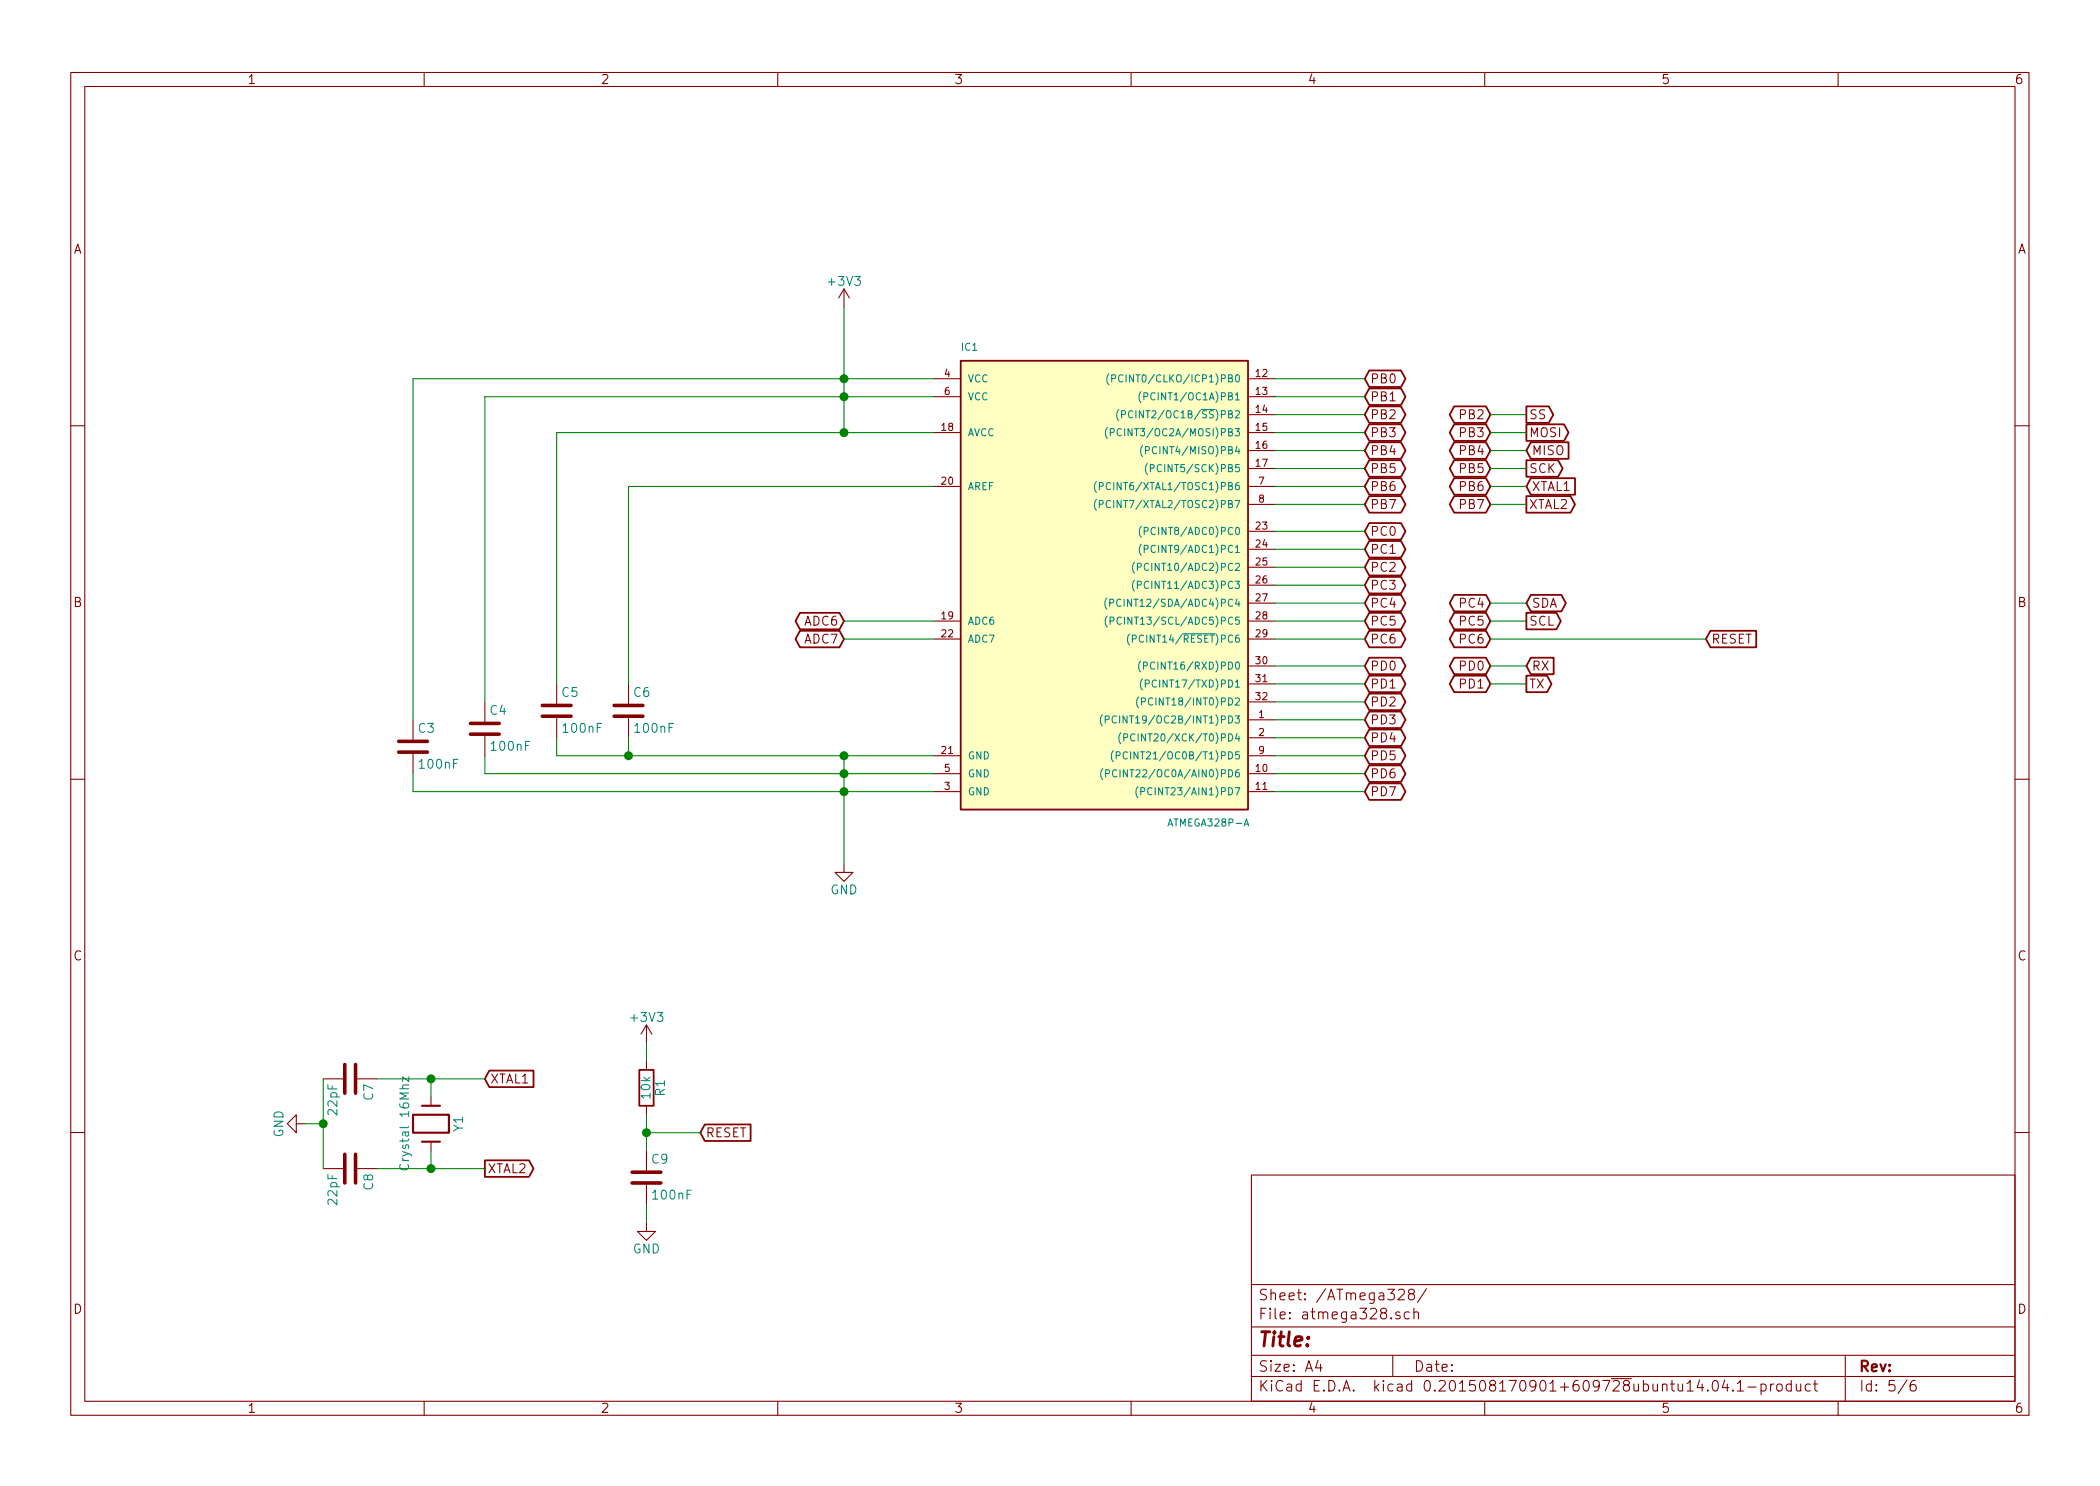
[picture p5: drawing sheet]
EESchema Schematic File Version 2
LIBS:power
LIBS:device
LIBS:transistors
LIBS:conn
LIBS:linear
LIBS:regul
LIBS:74xx
LIBS:cmos4000
LIBS:adc-dac
LIBS:memory
LIBS:xilinx
LIBS:microcontrollers
LIBS:dsp
LIBS:microchip
LIBS:analog_switches
LIBS:motorola
LIBS:texas
LIBS:intel
LIBS:audio
LIBS:interface
LIBS:digital-audio
LIBS:philips
LIBS:display
LIBS:cypress
LIBS:siliconi
LIBS:opto
LIBS:atmel
LIBS:contrib
LIBS:valves
LIBS:sensors
LIBS:card
LIBS:Umweltdaten-cache
EELAYER 25 0
EELAYER END
$Descr A4 11693 8268
encoding utf-8
Sheet 5 6
Title ""
Date ""
Rev ""
Comp ""
Comment1 ""
Comment2 ""
Comment3 ""
Comment4 ""
$EndDescr
$Comp
L ATMEGA328P-A IC1
U 1 1
P 6100 3200
F 0 "IC1" H 5350 4450 40  0000 L BNN
F 1 "ATMEGA328P-A" H 6500 1800 40  0000 L BNN
F 2 "Housings_QFP:TQFP-32_7x7mm_Pitch0.8mm" H 6100 3200 30  0001 C CIN
F 3 "" H 6100 3200 60  0000 C CNN
	1    6100 3200
	1    0    0    -1  
$EndComp
$Comp
L GND #PWR010
U 1 1
P 4700 4800
F 0 "#PWR010" H 4700 4550 50  0001 C CNN
F 1 "GND" H 4700 4650 50  0000 C CNN
F 2 "" H 4700 4800 60  0000 C CNN
F 3 "" H 4700 4800 60  0000 C CNN
	1    4700 4800
	1    0    0    -1  
$EndComp
$Comp
L +3V3 #PWR011
U 1 1
P 4700 1700
F 0 "#PWR011" H 4700 1550 50  0001 C CNN
F 1 "+3V3" H 4700 1840 50  0000 C CNN
F 2 "" H 4700 1700 60  0000 C CNN
F 3 "" H 4700 1700 60  0000 C CNN
	1    4700 1700
	1    0    0    -1  
$EndComp
$Comp
L C C4
U 1 1
P 2700 4050
F 0 "C4" H 2725 4150 50  0000 L CNN
F 1 "100nF" H 2725 3950 50  0000 L CNN
F 2 "Capacitors_SMD:C_0805_HandSoldering" H 2738 3900 30  0001 C CNN
F 3 "" H 2700 4050 60  0000 C CNN
	1    2700 4050
	1    0    0    -1  
$EndComp
$Comp
L C C5
U 1 1
P 3100 3950
F 0 "C5" H 3125 4050 50  0000 L CNN
F 1 "100nF" H 3125 3850 50  0000 L CNN
F 2 "Capacitors_SMD:C_0805_HandSoldering" H 3138 3800 30  0001 C CNN
F 3 "" H 3100 3950 60  0000 C CNN
	1    3100 3950
	1    0    0    -1  
$EndComp
$Comp
L C C3
U 1 1
P 2300 4150
F 0 "C3" H 2325 4250 50  0000 L CNN
F 1 "100nF" H 2325 4050 50  0000 L CNN
F 2 "Capacitors_SMD:C_0805_HandSoldering" H 2338 4000 30  0001 C CNN
F 3 "" H 2300 4150 60  0000 C CNN
	1    2300 4150
	1    0    0    -1  
$EndComp
Text GLabel 7600 3700 2    50   3State ~ 0
PD0
Text GLabel 7600 3800 2    50   3State ~ 0
PD1
Text GLabel 7600 3900 2    50   3State ~ 0
PD2
Text GLabel 7600 4000 2    50   3State ~ 0
PD3
Text GLabel 7600 4100 2    50   3State ~ 0
PD4
Text GLabel 7600 4200 2    50   3State ~ 0
PD5
Text GLabel 7600 4300 2    50   3State ~ 0
PD6
Text GLabel 7600 4400 2    50   3State ~ 0
PD7
Text GLabel 7600 2950 2    50   3State ~ 0
PC0
Text GLabel 7600 3050 2    50   3State ~ 0
PC1
Text GLabel 7600 3150 2    50   3State ~ 0
PC2
Text GLabel 7600 3250 2    50   3State ~ 0
PC3
Text GLabel 7600 3350 2    50   3State ~ 0
PC4
Text GLabel 7600 3450 2    50   3State ~ 0
PC5
Text GLabel 7600 3550 2    50   3State ~ 0
PC6
Text GLabel 7600 2100 2    50   3State ~ 0
PB0
Text GLabel 7600 2200 2    50   3State ~ 0
PB1
Text GLabel 7600 2300 2    50   3State ~ 0
PB2
Text GLabel 7600 2400 2    50   3State ~ 0
PB3
Text GLabel 7600 2500 2    50   3State ~ 0
PB4
Text GLabel 7600 2600 2    50   3State ~ 0
PB5
Text GLabel 7600 2700 2    50   3State ~ 0
PB6
Text GLabel 7600 2800 2    50   3State ~ 0
PB7
Text GLabel 4700 3450 0    50   3State ~ 0
ADC6
Text GLabel 4700 3550 0    50   3State ~ 0
ADC7
$Comp
L Crystal Y1
U 1 1
P 2400 6250
F 0 "Y1" H 2400 6400 50  0000 C CNN
F 1 "Crystal 16Mhz" H 2400 6100 50  0000 C CNN
F 2 "Crystals:Crystal_HC49-U_Vertical" H 2400 6250 60  0001 C CNN
F 3 "" H 2400 6250 60  0000 C CNN
	1    2400 6250
	0    1    1    0   
$EndComp
$Comp
L GND #PWR012
U 1 1
P 1700 6250
F 0 "#PWR012" H 1700 6000 50  0001 C CNN
F 1 "GND" H 1700 6100 50  0000 C CNN
F 2 "" H 1700 6250 60  0000 C CNN
F 3 "" H 1700 6250 60  0000 C CNN
	1    1700 6250
	0    1    1    0   
$EndComp
$Comp
L C C7
U 1 1
P 1950 6000
F 0 "C7" H 1975 6100 50  0000 L CNN
F 1 "22pF" H 1975 5900 50  0000 L CNN
F 2 "Capacitors_SMD:C_0805_HandSoldering" H 1988 5850 30  0001 C CNN
F 3 "" H 1950 6000 60  0000 C CNN
	1    1950 6000
	0    1    1    0   
$EndComp
$Comp
L C C8
U 1 1
P 1950 6500
F 0 "C8" H 1975 6600 50  0000 L CNN
F 1 "22pF" H 1975 6400 50  0000 L CNN
F 2 "Capacitors_SMD:C_0805_HandSoldering" H 1988 6350 30  0001 C CNN
F 3 "" H 1950 6500 60  0000 C CNN
	1    1950 6500
	0    1    1    0   
$EndComp
$Comp
L GND #PWR013
U 1 1
P 3600 6800
F 0 "#PWR013" H 3600 6550 50  0001 C CNN
F 1 "GND" H 3600 6650 50  0000 C CNN
F 2 "" H 3600 6800 60  0000 C CNN
F 3 "" H 3600 6800 60  0000 C CNN
	1    3600 6800
	1    0    0    -1  
$EndComp
$Comp
L +3V3 #PWR014
U 1 1
P 3600 5800
F 0 "#PWR014" H 3600 5650 50  0001 C CNN
F 1 "+3V3" H 3600 5940 50  0000 C CNN
F 2 "" H 3600 5800 60  0000 C CNN
F 3 "" H 3600 5800 60  0000 C CNN
	1    3600 5800
	1    0    0    -1  
$EndComp
$Comp
L C C9
U 1 1
P 3600 6550
F 0 "C9" H 3625 6650 50  0000 L CNN
F 1 "100nF" H 3625 6450 50  0000 L CNN
F 2 "Capacitors_SMD:C_0805_HandSoldering" H 3638 6400 30  0001 C CNN
F 3 "" H 3600 6550 60  0000 C CNN
	1    3600 6550
	1    0    0    -1  
$EndComp
$Comp
L R R1
U 1 1
P 3600 6050
F 0 "R1" V 3680 6050 50  0000 C CNN
F 1 "10k" V 3600 6050 50  0000 C CNN
F 2 "Resistors_SMD:R_0805_HandSoldering" V 3530 6050 30  0001 C CNN
F 3 "" H 3600 6050 30  0000 C CNN
	1    3600 6050
	1    0    0    -1  
$EndComp
Text GLabel 8500 3700 2    50   Input ~ 0
RX
Text GLabel 8500 3800 2    50   Output ~ 0
TX
Text GLabel 8300 2300 0    50   3State ~ 0
PB2
Text GLabel 8300 2400 0    50   3State ~ 0
PB3
Text GLabel 8300 2500 0    50   3State ~ 0
PB4
Text GLabel 8300 2600 0    50   3State ~ 0
PB5
Text GLabel 8500 2300 2    50   Output ~ 0
SS
Text GLabel 8500 2400 2    50   Output ~ 0
MOSI
Text GLabel 8500 2500 2    50   Input ~ 0
MISO
Text GLabel 8500 2600 2    50   Output ~ 0
SCK
Text GLabel 8300 3550 0    50   3State ~ 0
PC6
Text GLabel 9500 3550 2    50   Input ~ 0
RESET
Text GLabel 3900 6300 2    50   Input ~ 0
RESET
Text GLabel 8300 3450 0    50   3State ~ 0
PC5
Text GLabel 8300 3350 0    50   3State ~ 0
PC4
Text GLabel 8500 3350 2    50   BiDi ~ 0
SDA
Text GLabel 8500 3450 2    50   Output ~ 0
SCL
Text GLabel 8300 2700 0    50   3State ~ 0
PB6
Text GLabel 8300 2800 0    50   3State ~ 0
PB7
Text GLabel 8500 2700 2    50   Input ~ 0
XTAL1
Text GLabel 8500 2800 2    50   Output ~ 0
XTAL2
Text GLabel 2700 6000 2    50   Input ~ 0
XTAL1
Text GLabel 2700 6500 2    50   Output ~ 0
XTAL2
Wire Wire Line
	7600 4400 7100 4400
Wire Wire Line
	7100 4300 7600 4300
Wire Wire Line
	7600 4200 7100 4200
Wire Wire Line
	7100 4100 7600 4100
Wire Wire Line
	7600 4000 7100 4000
Wire Wire Line
	7100 3900 7600 3900
Wire Wire Line
	7600 3800 7100 3800
Wire Wire Line
	7600 2800 7100 2800
Wire Wire Line
	7100 2700 7600 2700
Wire Wire Line
	7600 2600 7100 2600
Wire Wire Line
	7100 2500 7600 2500
Wire Wire Line
	7600 2400 7100 2400
Wire Wire Line
	7100 2300 7600 2300
Wire Wire Line
	7600 2200 7100 2200
Wire Wire Line
	7100 2100 7600 2100
Wire Wire Line
	7600 3550 7100 3550
Wire Wire Line
	7100 3450 7600 3450
Wire Wire Line
	7600 3350 7100 3350
Wire Wire Line
	7100 3250 7600 3250
Wire Wire Line
	7600 3150 7100 3150
Wire Wire Line
	7100 3050 7600 3050
Wire Wire Line
	7600 2950 7100 2950
Wire Wire Line
	5200 3450 4700 3450
Wire Wire Line
	4700 3550 5200 3550
Wire Wire Line
	2400 6000 2400 6100
Connection ~ 2400 6000
Wire Wire Line
	2400 6400 2400 6500
Connection ~ 2400 6500
Wire Wire Line
	3600 5900 3600 5800
Wire Wire Line
	3600 6400 3600 6200
Wire Wire Line
	3600 6800 3600 6700
Connection ~ 3600 6300
Wire Wire Line
	3600 6300 3900 6300
Wire Wire Line
	8300 2600 8500 2600
Wire Wire Line
	8500 2500 8300 2500
Wire Wire Line
	8300 2400 8500 2400
Wire Wire Line
	8500 2300 8300 2300
Wire Wire Line
	8500 3450 8300 3450
Wire Wire Line
	8300 3350 8500 3350
Wire Wire Line
	8500 2700 8300 2700
Wire Wire Line
	8500 2800 8300 2800
Wire Wire Line
	1700 6250 1800 6250
Wire Wire Line
	1800 6000 1800 6500
Connection ~ 1800 6250
Wire Wire Line
	2100 6500 2700 6500
Wire Wire Line
	2100 6000 2700 6000
Wire Wire Line
	3100 4200 5200 4200
Wire Wire Line
	3100 4200 3100 4100
Wire Wire Line
	2700 4300 2700 4200
Wire Wire Line
	2300 4400 5200 4400
Wire Wire Line
	2300 4400 2300 4300
Wire Wire Line
	3100 2400 3100 3800
Wire Wire Line
	2700 3900 2700 2200
Wire Wire Line
	2700 2200 5200 2200
Wire Wire Line
	3100 2400 5200 2400
Wire Wire Line
	2300 4000 2300 2100
Wire Wire Line
	2300 2100 5200 2100
Wire Wire Line
	4700 2400 4700 1700
Connection ~ 4700 2100
Connection ~ 4700 2200
Connection ~ 4700 2400
Wire Wire Line
	4700 4200 4700 4800
Connection ~ 4700 4400
Connection ~ 4700 4300
Connection ~ 4700 4200
$Comp
L C C6
U 1 1
P 3500 3950
F 0 "C6" H 3525 4050 50  0000 L CNN
F 1 "100nF" H 3525 3850 50  0000 L CNN
F 2 "Capacitors_SMD:C_0805_HandSoldering" H 3538 3800 30  0001 C CNN
F 3 "" H 3500 3950 60  0000 C CNN
	1    3500 3950
	1    0    0    -1  
$EndComp
Wire Wire Line
	3500 4100 3500 4200
Connection ~ 3500 4200
Wire Wire Line
	5200 2700 3500 2700
Wire Wire Line
	3500 2700 3500 3800
Wire Wire Line
	2700 4300 5200 4300
Text GLabel 8300 3800 0    50   3State ~ 0
PD1
Text GLabel 8300 3700 0    50   3State ~ 0
PD0
Wire Wire Line
	8300 3800 8500 3800
Wire Wire Line
	8500 3700 8300 3700
Wire Wire Line
	7600 3700 7100 3700
Wire Wire Line
	8300 3550 9500 3550
$EndSCHEMATC
